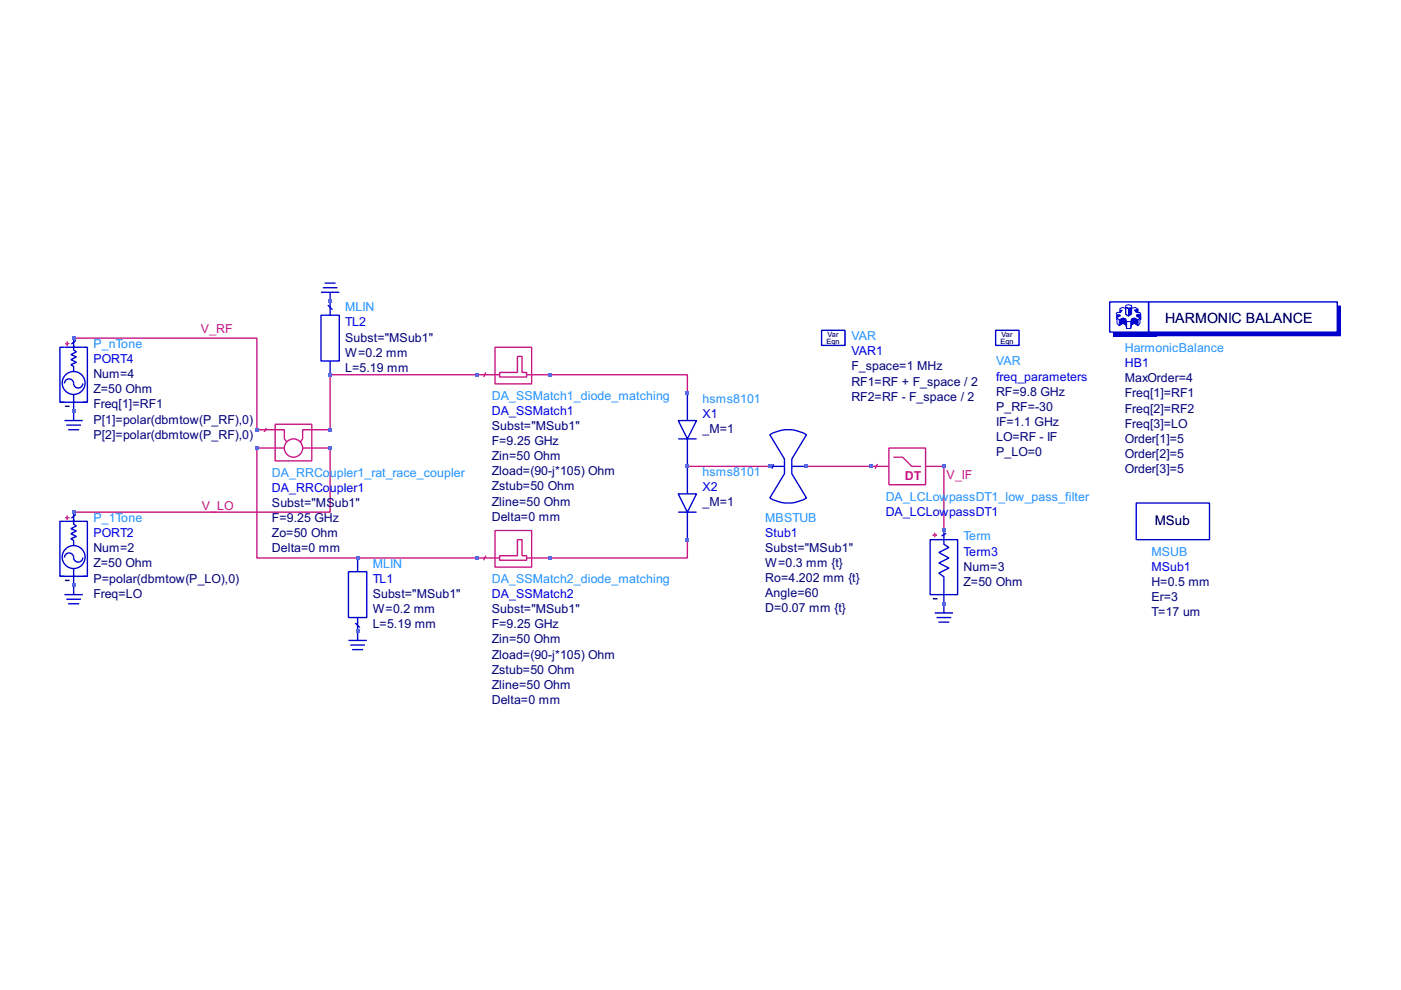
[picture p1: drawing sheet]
<svg xmlns="http://www.w3.org/2000/svg" width="297mm" height="210mm" viewBox="0 0 297 210" stroke-linecap="round" stroke-linejoin="round" font-family="sans-serif">
<path d="M15.6 71.7h38.9v19.4M101.1 79.5h-31.1v11.6M116.6 79.5h29.1v3.8M54.5 95v23.3h46.6M70 95v13.6h-54.4M145.7 98.9h17.5M171 98.9h13.6M200.1 98.9v13.6M145.7 114.4v3.9h-29.1" fill="none" stroke="#c71585" stroke-width=".29"/>
<path d="M235.3 64h8.2v6.4h-8.2zM243.5 64h40v6.4h-40z" fill="none" stroke="#0000cd" stroke-width=".29"/>
<g fill="none" stroke="#0000cd" stroke-width=".21">
<path d="M237.3 67.8l.8-.4v1.2l-.8 .5zM237.3 67.8l-.5-.4v1.2l.5 .5M237.7 66.2h-.9l-.2 .4M238.1 67.4l.6 .2v1.3l-.6-.3M238.7 64.8l.6-.2 .6 .2v.4l-.6 .2-.6-.2zM238.7 65.2v1.4l.6 .4 .6-.4v-1.4M238.7 65.4l-.8-.2-.6 .4M238.7 68.9l.2 .7M238.7 67.6l.2 .6M238.9 69.6h.8M238.9 68.2v1.4M238.9 68.2h.8"/>
<path d="M239.7 68.2v1.4M239.9 65.4l.8-.2 .6 .4M239.9 68.9l-.2 .7M239.9 67.6l-.2 .6M240.5 67.4l.8 .4v1.3l-.8-.5zM240.5 67.4l-.6 .2v1.3l.6-.3M241.3 66.2v-.6l-.8 .2 .4 .4h.8l.2 .4M241.3 67.8l.4-.4v1.2l-.4 .5M241.9 66.6v1.2h-.2M241.9 66.6h-.8l-.2 .4 .8 .4"/>
</g>
<g fill="#0000cd">
<path d="M236 70.4h9.2v.9h-9.2z"/>
<path d="M245.2 70.4h38.3v-5.6h.8v6.5h-39.1z"/>
<path d="M239.3 65.4l.6-.2v1.4l-.6 .4z"/>
</g>
<path d="M238.7 65.2l.6 .2v1.6l-.6-.4zM238.7 65.2l.6 .2M239.8 67.6v2" fill="none" stroke="#0000cd" stroke-width=".21"/>
<g fill="#0000cd">
<path d="M237.3 67.8l.8-.4v1.2l-.8 .5z"/>
<path d="M239.9 67.6l.6-.2v1.2l-.6 .3z"/>
<path d="M240.5 67.4l.8 .4v1.3l-.8-.5z"/>
<path d="M241.1 66.6h.8v1.2h-.2v-.4l-.8-.4z"/>
<path d="M240.5 65.8l.8-.2v.6h-.4z"/>
<path d="M238.1 67.4l.6 .2 .2 .6v1.4l-.2-.7-.6-.3z"/>
<path d="M237.3 65.6l.8 .2-.4 .4h-.4z"/>
<path d="M236.6 66.6h.9l.2 .4-.9 .4v.4h-.2z"/>
</g>
<path d="M211.1 70h4.9v3.2h-4.9zM240.9 106.7h15.5v7.7h-15.5z" fill="none" stroke="#0000cd" stroke-width=".29"/>
<path d="M211.2 73.2h4.8l.1-3.1v3.2z" fill="#0000cd"/>
<path d="M13.8 86.2h.9M13.8 123.1h.9M197.8 127h1" fill="none" stroke="#000" stroke-width=".29"/>
<g fill="none" stroke="#0000cd" stroke-width=".29">
<path d="M15.6 73.1v1.1l.6 .4-1.2 .6 1.2 .5-1.2 .5 1.2 .6-1.2 .5 .6 .4v1.1M15.6 71.7v1.9M16.1 72.2l-1 .7M68.1 66.8h3.8v9.7h-3.8zM68.1 62h3.8M68.4 61h3.1M68.8 60h2.4M69.5 64.7l1 1M70 62v1.9M70 64.2v2.6M70 76.5v2.7M174.2 70h4.9v3.2h-4.9z"/>
<path d="M12.7 85.3h5.8M13.7 85.3h-1v-11.7h5.8v11.7h-.9M13.7 81.3a.97 .97 0 0 1 .9-1 .97 .97 0 0 1 1 1 .97 .97 0 0 0 1 1 .97 .97 0 0 0 1-1M13.7 89.2h3.9M14.1 90.1h3.1M14.4 91.1h2.4M15.6 83.6v5.6M143.8 89.2h3.9l-2 3.9zM143.8 93.1h3.9M145.7 83.3v5.9M145.7 93.1v11.6M163.2 98.9h3.1"/>
<path d="M164 98.4l-.3 1M166.3 98.9v1.5l-3.1 5.2a7.6 7.6 0 0 0 7.8 0l-3.1-5.2v-1.5M166.3 98.9v-1.6l-3.1-5.1a7.6 7.6 0 0 1 7.8 0l-3.1 5.1v1.6M167.9 98.9h3.1M13.7 118.2a.97 .97 0 0 1 .9-1 .97 .97 0 0 1 1 1 .97 .97 0 0 0 1 1 .97 .97 0 0 0 1-1M15.6 110v1.1l.6 .4-1.2 .6 1.2 .5-1.2 .6 1.2 .5-1.2 .5 .6 .4v1.1M15.6 108.6v1.9M16.1 109.1l-1 .8M75.8 118.6v2.6M143.8 104.7h3.9l-2 3.9zM143.8 108.6h3.9M145.7 108.6v5.8"/>
<path d="M197.2 114.4h5.8v11.7h-5.8zM200.1 112.5v2.9l1.1 .7-2.2 1 2.2 1.2-2.2 1.1 2.2 1-2.2 1.1 1.1 .8v7.7M200.6 113.1l-1 .5M12.7 122.2h5.8M13.7 122.2h-1v-11.7h5.8v11.7h-.9M13.7 126.1h3.9M14.1 127h3.1M14.4 128h2.4M15.6 120.5v5.6M73.9 121.2h3.9v9.7h-3.9zM73.9 135.8h3.9M74.3 136.8h3.1"/>
<path d="M74.7 137.7h2.3M75.3 132.1l1 1M75.8 130.9v2.7M75.8 133.8v2M198.2 130h3.9M198.6 130.9h3.1M199 131.9h2.3"/>
<circle cx="15.6" cy="81.2" r="2.43"/>
<circle cx="15.6" cy="118.1" r="2.43"/>
</g>
<path d="M13.8 72.8h.9M14.3 72.4v.9M13.8 109.8h.9M14.3 109.3v.9M197.7 113.4h1M198.2 113v.9" fill="none" stroke="#ff4500" stroke-width=".29"/>
<g fill="none" stroke="#c71585" stroke-width=".29">
<path d="M101.1 79.5h4.8M103 79l-.5 .9M105 73.6h7.7v7.8h-7.7zM105.9 79h3.8v-3.4h1v3.4h1v.9h-5.8zM111.7 79.5h4.9M54.5 91.1h5.8v2l.5 .5M54.5 95h5.8M56.5 90.7l-.5 .9M58.3 89.9h7.8v7.8h-7.8zM64.2 95h5.8M70 91.1h-5.8v2l-.5 .6M184.6 98.9h3.9"/>
<path d="M186 98.4l-.4 1M188.5 95h7.7v7.8h-7.7zM189.4 96.9h2l1.9 2h2M196.2 98.9h3.9M101.1 118.3h4.8M103 117.8l-.5 1M105 112.5h7.7v7.7h-7.7zM105.9 117.8h3.8v-3.4h1v3.4h1v1h-5.8zM111.7 118.3h4.9"/>
<circle cx="62.2" cy="95" r="1.94"/>
</g>
<path d="M174.3 73.2h4.8l.1-3.1v3.2z" fill="#0000cd"/>
<g fill="#4169e1">
<path d="M15.2 123.7h.8v.8h-.8z"/>
<path d="M15.2 108.2h.8v.8h-.8z"/>
<path d="M15.2 86.8h.8v.8h-.8z"/>
<path d="M15.2 71.3h.8v.8h-.8z"/>
<path d="M54.1 94.6h.7v.8h-.7z"/>
<path d="M54.1 90.7h.7v.8h-.7z"/>
<path d="M69.6 94.6h.8v.8h-.8z"/>
<path d="M69.6 90.7h.8v.8h-.8z"/>
<path d="M69.6 79.1h.8v.7h-.8z"/>
<path d="M69.6 63.5h.8v.8h-.8z"/>
<path d="M75.4 133.5h.8v.7h-.8z"/>
<path d="M75.4 117.9h.8v.8h-.8z"/>
<path d="M100.7 117.9h.8v.8h-.8z"/>
<path d="M100.7 79.1h.8v.7h-.8z"/>
<path d="M116.2 117.9h.8v.8h-.8z"/>
<path d="M116.2 79.1h.8v.7h-.8z"/>
<path d="M145.3 114h.8v.8h-.8z"/>
<path d="M145.3 98.5h.8v.8h-.8z"/>
<path d="M145.3 83h.8v.7h-.8z"/>
<path d="M162.8 98.5h.8v.8h-.8z"/>
<path d="M170.6 98.5h.8v.8h-.8z"/>
<path d="M184.2 98.5h.8v.8h-.8z"/>
<path d="M199.7 127.6h.8v.8h-.8z"/>
<path d="M199.7 112.1h.8v.8h-.8z"/>
<path d="M199.7 98.5h.8v.8h-.8z"/>
</g>
<text font-size="3" x="247" y="68.5">HARMONIC BALANCE</text>
<text font-size="2.8" x="244.8" y="111.4">MSub</text>
<g font-size="2.6" fill="#c71585">
<text x="42.6" y="70.6">V_RF</text>
<text x="191.9" y="101.7">DT</text>
<text x="200.7" y="101.7">V_IF</text>
<text x="42.8" y="108.1">V_LO</text>
</g>
<g font-size="2.6" fill="#1e90ff">
<text x="73.2" y="66">MLIN</text>
<text x="19.8" y="73.8">P_nTone</text>
<text x="180.5" y="72.1">VAR</text>
<text x="211.2" y="77.5">VAR</text>
<text x="238.5" y="74.7">HarmonicBalance</text>
<text x="104.3" y="84.8">DA_SSMatch1_diode_matching</text>
<text x="148.9" y="85.4">hsms8101</text>
<text x="57.7" y="101.1">DA_RRCoupler1_rat_race_coupler</text>
<text x="148.9" y="101">hsms8101</text>
<text x="187.8" y="106.1">DA_LCLowpassDT1_low_pass_filter</text>
<text x="19.8" y="110.7">P_1Tone</text>
<text x="162.2" y="110.6">MBSTUB</text>
<text x="204.3" y="114.6">Term</text>
<text x="244.1" y="117.8">MSUB</text>
<text x="79" y="120.4">MLIN</text>
<text x="104.3" y="123.6">DA_SSMatch2_diode_matching</text>
</g>
<g font-size="2.6" fill="#00f">
<text x="73.2" y="69.2">TL2</text>
<text x="19.8" y="77">PORT4</text>
<text x="180.5" y="75.3">VAR1</text>
<text x="238.5" y="77.9">HB1</text>
<text x="211.2" y="80.7">freq_parameters</text>
<text x="104.3" y="88">DA_SSMatch1</text>
<text x="148.9" y="88.6">X1</text>
<text x="57.7" y="104.3">DA_RRCoupler1</text>
<text x="148.9" y="104.2">X2</text>
<text x="19.8" y="113.9">PORT2</text>
<text x="162.2" y="113.8">Stub1</text>
<text x="187.8" y="109.3">DA_LCLowpassDT1</text>
<text x="204.3" y="117.8">Term3</text>
<text x="79" y="123.6">TL1</text>
<text x="244.1" y="121">MSub1</text>
<text x="104.3" y="126.8">DA_SSMatch2</text>
</g>
<g font-size="2.6" fill="#000080">
<text x="73.2" y="75.6">W=0.2 mm</text>
<text x="73.2" y="72.4">Subst=&quot;MSub1&quot;</text>
<text x="19.8" y="80.2">Num=4</text>
<text x="19.8" y="83.4">Z=50 Ohm</text>
<text x="73.2" y="78.8">L=5.19 mm</text>
<text x="180.5" y="78.5">F_space=1 MHz</text>
<text x="180.5" y="81.7">RF1=RF + F_space / 2</text>
<text x="211.2" y="83.9">RF=9.8 GHz</text>
<text x="238.5" y="81.1">MaxOrder=4</text>
<text x="19.8" y="86.6">Freq[1]=RF1</text>
<text x="19.8" y="89.8">P[1]=polar(dbmtow(P_RF),0)</text>
<text x="180.5" y="85">RF2=RF - F_space / 2</text>
<text x="211.2" y="87.1">P_RF=-30</text>
<text x="238.5" y="87.5">Freq[2]=RF2</text>
<text x="238.5" y="84.3">Freq[1]=RF1</text>
<text x="19.8" y="93">P[2]=polar(dbmtow(P_RF),0)</text>
<text x="104.3" y="91.2">Subst=&quot;MSub1&quot;</text>
<text x="104.3" y="94.4">F=9.25 GHz</text>
<text x="148.9" y="91.8">_M=1</text>
<text x="211.2" y="93.5">LO=RF - IF</text>
<text x="211.2" y="90.3">IF=1.1 GHz</text>
<text x="238.5" y="93.9">Order[1]=5</text>
<text x="238.5" y="90.7">Freq[3]=LO</text>
<text x="104.3" y="97.6">Zin=50 Ohm</text>
<text x="104.3" y="100.8">Zload=(90-j*105) Ohm</text>
<text x="211.2" y="96.7">P_LO=0</text>
<text x="238.5" y="97.1">Order[2]=5</text>
<text x="238.5" y="100.3">Order[3]=5</text>
<text x="57.7" y="107.5">Subst=&quot;MSub1&quot;</text>
<text x="104.3" y="104">Zstub=50 Ohm</text>
<text x="104.3" y="107.2">Zline=50 Ohm</text>
<text x="148.9" y="107.4">_M=1</text>
<text x="57.7" y="113.9">Zo=50 Ohm</text>
<text x="57.7" y="110.7">F=9.25 GHz</text>
<text x="104.3" y="110.4">Delta=0 mm</text>
<text x="19.8" y="117.1">Num=2</text>
<text x="57.7" y="117.1">Delta=0 mm</text>
<text x="162.2" y="117">Subst=&quot;MSub1&quot;</text>
<text x="19.8" y="123.5">P=polar(dbmtow(P_LO),0)</text>
<text x="19.8" y="120.3">Z=50 Ohm</text>
<text x="162.2" y="123.4">Ro=4.202 mm {t}</text>
<text x="162.2" y="120.2">W=0.3 mm {t}</text>
<text x="204.3" y="124.2">Z=50 Ohm</text>
<text x="204.3" y="121">Num=3</text>
<text x="244.1" y="124.2">H=0.5 mm</text>
<text x="19.8" y="126.7">Freq=LO</text>
<text x="79" y="130">W=0.2 mm</text>
<text x="79" y="126.8">Subst=&quot;MSub1&quot;</text>
<text x="104.3" y="130">Subst=&quot;MSub1&quot;</text>
<text x="162.2" y="129.8">D=0.07 mm {t}</text>
<text x="162.2" y="126.6">Angle=60</text>
<text x="244.1" y="130.6">T=17 um</text>
<text x="244.1" y="127.4">Er=3</text>
<text x="79" y="133.2">L=5.19 mm</text>
<text x="104.3" y="133.2">F=9.25 GHz</text>
<text x="104.3" y="136.4">Zin=50 Ohm</text>
<text x="104.3" y="142.8">Zstub=50 Ohm</text>
<text x="104.3" y="139.6">Zload=(90-j*105) Ohm</text>
<text x="104.3" y="149.3">Delta=0 mm</text>
<text x="104.3" y="146">Zline=50 Ohm</text>
</g>
<g font-size="1.6">
<text x="175.5" y="71.4">Var</text>
<text x="212.4" y="71.4">Var</text>
<text x="175.2" y="72.8">Eqn</text>
<text x="212.1" y="72.8">Eqn</text>
</g>
</svg>
